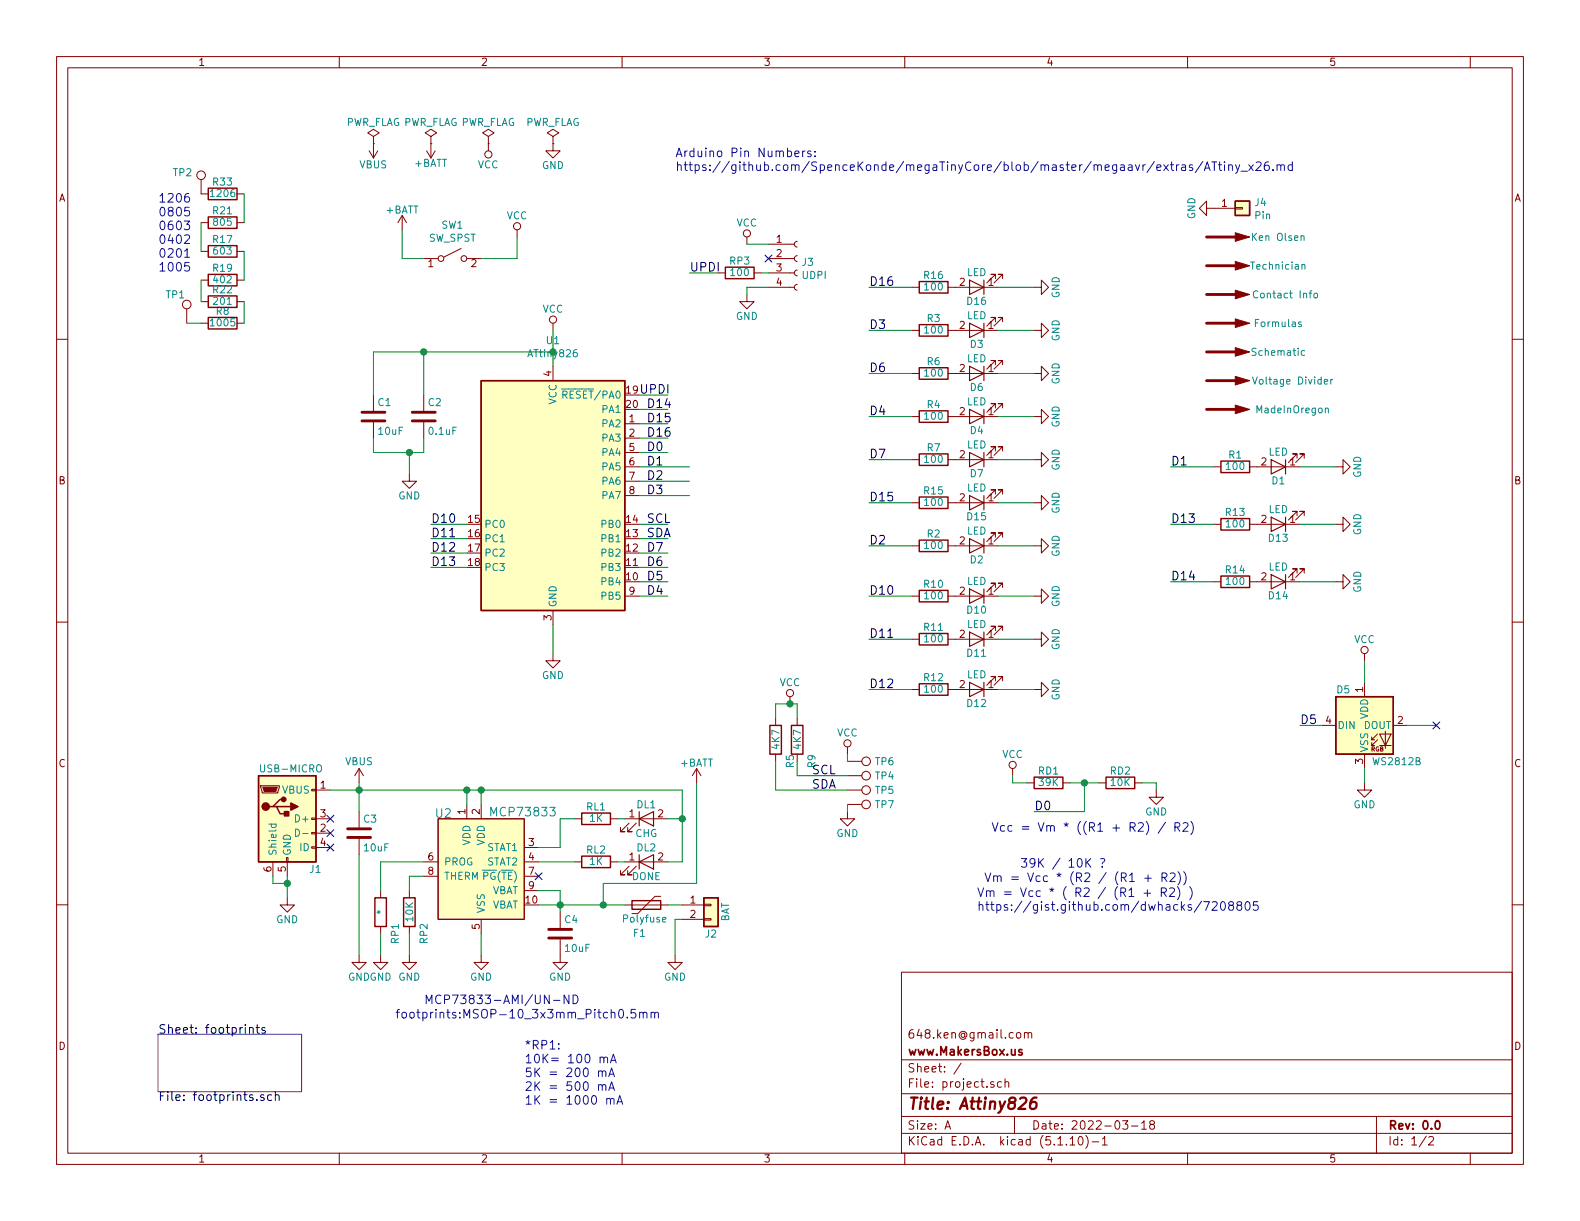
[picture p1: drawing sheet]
EESchema Schematic File Version 4
EELAYER 30 0
EELAYER END
$Descr A 11000 8500
encoding utf-8
Sheet 1 2
Title "Attiny826"
Date "2022-03-18"
Rev "0.0"
Comp "www.MakersBox.us"
Comment1 "648.ken@gmail.com"
Comment2 ""
Comment3 ""
Comment4 ""
$EndDescr
$Comp
L project:VBUS #PWR02
U 1 1
P 2600 1000
F 0 "#PWR02" H 2600 850 50  0001 C CNN
F 1 "VBUS" H 2600 1150 50  0000 C CNN
F 2 "" H 2600 1000 50  0001 C CNN
F 3 "" H 2600 1000 50  0001 C CNN
	1    2600 1000
	-1   0    0    1   
$EndComp
$Comp
L project:GND #PWR010
U 1 1
P 3850 1000
F 0 "#PWR010" H 3850 750 50  0001 C CNN
F 1 "GND" H 3850 850 50  0000 C CNN
F 2 "" H 3850 1000 50  0001 C CNN
F 3 "" H 3850 1000 50  0001 C CNN
	1    3850 1000
	1    0    0    -1  
$EndComp
$Comp
L project:PWR_FLAG #FLG01
U 1 1
P 2600 1000
F 0 "#FLG01" H 2600 1075 50  0001 C CNN
F 1 "PWR_FLAG" H 2600 1150 50  0000 C CNN
F 2 "" H 2600 1000 50  0001 C CNN
F 3 "" H 2600 1000 50  0001 C CNN
	1    2600 1000
	1    0    0    -1  
$EndComp
$Comp
L project:PWR_FLAG #FLG04
U 1 1
P 3850 1000
F 0 "#FLG04" H 3850 1075 50  0001 C CNN
F 1 "PWR_FLAG" H 3850 1150 50  0000 C CNN
F 2 "" H 3850 1000 50  0001 C CNN
F 3 "" H 3850 1000 50  0001 C CNN
	1    3850 1000
	1    0    0    -1  
$EndComp
$Comp
L project:GND #PWR012
U 1 1
P 3850 4550
F 0 "#PWR012" H 3850 4300 50  0001 C CNN
F 1 "GND" H 3850 4400 50  0000 C CNN
F 2 "" H 3850 4550 50  0001 C CNN
F 3 "" H 3850 4550 50  0001 C CNN
	1    3850 4550
	1    0    0    -1  
$EndComp
$Comp
L project:PWR_FLAG #FLG02
U 1 1
P 3000 1000
F 0 "#FLG02" H 3000 1075 50  0001 C CNN
F 1 "PWR_FLAG" H 3000 1150 50  0000 C CNN
F 2 "" H 3000 1000 50  0001 C CNN
F 3 "" H 3000 1000 50  0001 C CNN
	1    3000 1000
	1    0    0    -1  
$EndComp
$Comp
L project:+BATT #PWR04
U 1 1
P 3000 1000
F 0 "#PWR04" H 3000 850 50  0001 C CNN
F 1 "+BATT" H 3000 1140 50  0000 C CNN
F 2 "" H 3000 1000 50  0001 C CNN
F 3 "" H 3000 1000 50  0001 C CNN
	1    3000 1000
	-1   0    0    1   
$EndComp
$Comp
L project:R RP3
U 1 1
P 5150 1900
F 0 "RP3" V 5230 1900 50  0000 C CNN
F 1 "100" V 5150 1900 50  0000 C CNN
F 2 "Resistor_SMD:R_0402_1005Metric" V 5080 1900 50  0001 C CNN
F 3 "" H 5150 1900 50  0001 C CNN
	1    5150 1900
	0    -1   -1   0   
$EndComp
$Comp
L project:LED D16
U 1 1
P 6800 2000
F 0 "D16" H 6800 2100 50  0000 C CNN
F 1 "LED" H 6800 1900 50  0000 C CNN
F 2 "LED_SMD:LED_0402_1005Metric" H 6800 2000 50  0001 C CNN
F 3 "" H 6800 2000 50  0001 C CNN
	1    6800 2000
	-1   0    0    1   
$EndComp
$Comp
L project:VCC #PWR011
U 1 1
P 3850 2300
F 0 "#PWR011" H 3850 2150 50  0001 C CNN
F 1 "VCC" H 3850 2450 50  0000 C CNN
F 2 "" H 3850 2300 50  0001 C CNN
F 3 "" H 3850 2300 50  0001 C CNN
	1    3850 2300
	1    0    0    -1  
$EndComp
$Comp
L project:R R16
U 1 1
P 6500 2000
F 0 "R16" V 6580 2000 50  0000 C CNN
F 1 "100" V 6500 2000 50  0000 C CNN
F 2 "Resistor_SMD:R_0402_1005Metric" V 6430 2000 50  0001 C CNN
F 3 "" H 6500 2000 50  0001 C CNN
	1    6500 2000
	0    -1   -1   0   
$EndComp
$Comp
L MCU_Microchip_ATtiny:ATtiny806-M U1
U 1 1
P 3850 3450
F 0 "U1" H 3850 4531 50  0000 C CNN
F 1 "ATtiny826" H 3850 4440 50  0000 C CNN
F 2 "Package_DFN_QFN:VQFN-20-1EP_3x3mm_P0.4mm_EP1.7x1.7mm" H 3850 3450 50  0001 C CIN
F 3 "http://ww1.microchip.com/downloads/en/DeviceDoc/ATtiny806_1606_Data_Sheet_40002029A.pdf" H 3850 3450 50  0001 C CNN
	1    3850 3450
	1    0    0    -1  
$EndComp
$Comp
L project:C C2
U 1 1
P 2950 2900
F 0 "C2" H 2975 3000 50  0000 L CNN
F 1 "0.1uF" H 2975 2800 50  0000 L CNN
F 2 "footprints:C_0603" H 2988 2750 50  0001 C CNN
F 3 "" H 2950 2900 50  0001 C CNN
	1    2950 2900
	1    0    0    -1  
$EndComp
$Comp
L project:C C1
U 1 1
P 2600 2900
F 0 "C1" H 2625 3000 50  0000 L CNN
F 1 "10uF" H 2625 2800 50  0000 L CNN
F 2 "footprints:C_0805" H 2638 2750 50  0001 C CNN
F 3 "" H 2600 2900 50  0001 C CNN
	1    2600 2900
	1    0    0    -1  
$EndComp
Wire Wire Line
	3850 2300 3850 2450
$Comp
L project:GND #PWR03
U 1 1
P 2850 3300
F 0 "#PWR03" H 2850 3050 50  0001 C CNN
F 1 "GND" H 2850 3150 50  0000 C CNN
F 2 "" H 2850 3300 50  0001 C CNN
F 3 "" H 2850 3300 50  0001 C CNN
	1    2850 3300
	1    0    0    -1  
$EndComp
Wire Wire Line
	3850 2450 2950 2450
Wire Wire Line
	2600 2450 2600 2750
Connection ~ 3850 2450
Wire Wire Line
	3850 2450 3850 2550
Wire Wire Line
	2950 2750 2950 2450
Connection ~ 2950 2450
Wire Wire Line
	2950 2450 2600 2450
Wire Wire Line
	2600 3050 2600 3150
Wire Wire Line
	2600 3150 2850 3150
Wire Wire Line
	2850 3150 2850 3300
Wire Wire Line
	2950 3050 2950 3150
Wire Wire Line
	2950 3150 2850 3150
Connection ~ 2850 3150
Wire Wire Line
	3850 4350 3850 4550
Wire Wire Line
	4450 4150 4650 4150
Wire Wire Line
	4450 4050 4650 4050
Wire Wire Line
	4450 3950 4650 3950
Wire Wire Line
	4450 3850 4650 3850
Wire Wire Line
	4450 3750 4650 3750
Wire Wire Line
	4450 3650 4650 3650
Wire Wire Line
	4450 3150 4650 3150
Wire Wire Line
	4450 3050 4650 3050
Wire Wire Line
	4450 2950 4650 2950
Wire Wire Line
	4450 2850 4650 2850
Wire Wire Line
	4450 2750 4650 2750
Text Label 4450 2750 0    60   ~ 0
UPDI
$Comp
L Connector:Conn_01x04_Female J3
U 1 1
P 5550 1800
F 0 "J3" H 5578 1776 50  0000 L CNN
F 1 "UDPI" H 5578 1685 50  0000 L CNN
F 2 "footprints:UDPI_header" H 5550 1800 50  0001 C CNN
F 3 "~" H 5550 1800 50  0001 C CNN
	1    5550 1800
	1    0    0    -1  
$EndComp
Wire Wire Line
	5350 1700 5200 1700
Wire Wire Line
	5350 2000 5200 2000
Wire Wire Line
	5200 2000 5200 2050
$Comp
L project:VCC #PWR015
U 1 1
P 5200 1700
F 0 "#PWR015" H 5200 1550 50  0001 C CNN
F 1 "VCC" H 5200 1850 50  0000 C CNN
F 2 "" H 5200 1700 50  0001 C CNN
F 3 "" H 5200 1700 50  0001 C CNN
	1    5200 1700
	1    0    0    -1  
$EndComp
$Comp
L project:GND #PWR016
U 1 1
P 5200 2050
F 0 "#PWR016" H 5200 1800 50  0001 C CNN
F 1 "GND" H 5200 1900 50  0000 C CNN
F 2 "" H 5200 2050 50  0001 C CNN
F 3 "" H 5200 2050 50  0001 C CNN
	1    5200 2050
	1    0    0    -1  
$EndComp
Text Label 4800 1900 0    60   ~ 0
UPDI
Wire Wire Line
	5300 1900 5350 1900
NoConn ~ 5350 1800
Wire Wire Line
	5000 1900 4800 1900
$Comp
L project:LED D3
U 1 1
P 6800 2300
F 0 "D3" H 6800 2400 50  0000 C CNN
F 1 "LED" H 6800 2200 50  0000 C CNN
F 2 "LED_SMD:LED_0402_1005Metric" H 6800 2300 50  0001 C CNN
F 3 "" H 6800 2300 50  0001 C CNN
	1    6800 2300
	-1   0    0    1   
$EndComp
$Comp
L project:R R3
U 1 1
P 6500 2300
F 0 "R3" V 6580 2300 50  0000 C CNN
F 1 "100" V 6500 2300 50  0000 C CNN
F 2 "Resistor_SMD:R_0402_1005Metric" V 6430 2300 50  0001 C CNN
F 3 "" H 6500 2300 50  0001 C CNN
	1    6500 2300
	0    -1   -1   0   
$EndComp
$Comp
L project:LED D6
U 1 1
P 6800 2600
F 0 "D6" H 6800 2700 50  0000 C CNN
F 1 "LED" H 6800 2500 50  0000 C CNN
F 2 "LED_SMD:LED_0402_1005Metric" H 6800 2600 50  0001 C CNN
F 3 "" H 6800 2600 50  0001 C CNN
	1    6800 2600
	-1   0    0    1   
$EndComp
$Comp
L project:R R6
U 1 1
P 6500 2600
F 0 "R6" V 6580 2600 50  0000 C CNN
F 1 "100" V 6500 2600 50  0000 C CNN
F 2 "Resistor_SMD:R_0402_1005Metric" V 6430 2600 50  0001 C CNN
F 3 "" H 6500 2600 50  0001 C CNN
	1    6500 2600
	0    -1   -1   0   
$EndComp
$Comp
L project:LED D4
U 1 1
P 6800 2900
F 0 "D4" H 6800 3000 50  0000 C CNN
F 1 "LED" H 6800 2800 50  0000 C CNN
F 2 "LED_SMD:LED_0402_1005Metric" H 6800 2900 50  0001 C CNN
F 3 "" H 6800 2900 50  0001 C CNN
	1    6800 2900
	-1   0    0    1   
$EndComp
$Comp
L project:R R4
U 1 1
P 6500 2900
F 0 "R4" V 6580 2900 50  0000 C CNN
F 1 "100" V 6500 2900 50  0000 C CNN
F 2 "Resistor_SMD:R_0402_1005Metric" V 6430 2900 50  0001 C CNN
F 3 "" H 6500 2900 50  0001 C CNN
	1    6500 2900
	0    -1   -1   0   
$EndComp
$Comp
L project:LED D7
U 1 1
P 6800 3200
F 0 "D7" H 6800 3300 50  0000 C CNN
F 1 "LED" H 6800 3100 50  0000 C CNN
F 2 "LED_SMD:LED_0402_1005Metric" H 6800 3200 50  0001 C CNN
F 3 "" H 6800 3200 50  0001 C CNN
	1    6800 3200
	-1   0    0    1   
$EndComp
$Comp
L project:R R7
U 1 1
P 6500 3200
F 0 "R7" V 6580 3200 50  0000 C CNN
F 1 "100" V 6500 3200 50  0000 C CNN
F 2 "Resistor_SMD:R_0402_1005Metric" V 6430 3200 50  0001 C CNN
F 3 "" H 6500 3200 50  0001 C CNN
	1    6500 3200
	0    -1   -1   0   
$EndComp
$Comp
L project:R R15
U 1 1
P 6500 3500
F 0 "R15" V 6580 3500 50  0000 C CNN
F 1 "100" V 6500 3500 50  0000 C CNN
F 2 "Resistor_SMD:R_0402_1005Metric" V 6430 3500 50  0001 C CNN
F 3 "" H 6500 3500 50  0001 C CNN
	1    6500 3500
	0    -1   -1   0   
$EndComp
$Comp
L project:LED D15
U 1 1
P 6800 3500
F 0 "D15" H 6800 3600 50  0000 C CNN
F 1 "LED" H 6800 3400 50  0000 C CNN
F 2 "LED_SMD:LED_0402_1005Metric" H 6800 3500 50  0001 C CNN
F 3 "" H 6800 3500 50  0001 C CNN
	1    6800 3500
	-1   0    0    1   
$EndComp
$Comp
L project:R R2
U 1 1
P 6500 3800
F 0 "R2" V 6580 3800 50  0000 C CNN
F 1 "100" V 6500 3800 50  0000 C CNN
F 2 "Resistor_SMD:R_0402_1005Metric" V 6430 3800 50  0001 C CNN
F 3 "" H 6500 3800 50  0001 C CNN
	1    6500 3800
	0    -1   -1   0   
$EndComp
$Comp
L project:GND #PWR019
U 1 1
P 7200 3800
F 0 "#PWR019" H 7200 3550 50  0001 C CNN
F 1 "GND" H 7200 3650 50  0000 C CNN
F 2 "" H 7200 3800 50  0001 C CNN
F 3 "" H 7200 3800 50  0001 C CNN
	1    7200 3800
	0    -1   -1   0   
$EndComp
Wire Wire Line
	6950 2000 7200 2000
Wire Wire Line
	6950 3800 7200 3800
Wire Wire Line
	6950 3500 7200 3500
Wire Wire Line
	6950 3200 7200 3200
Wire Wire Line
	6950 2900 7200 2900
Wire Wire Line
	6950 2600 7200 2600
Wire Wire Line
	6950 2300 7200 2300
$Comp
L Switch:SW_SPST SW1
U 1 1
P 3150 1800
F 0 "SW1" H 3150 2035 50  0000 C CNN
F 1 "SW_SPST" H 3150 1944 50  0000 C CNN
F 2 "footprints:SPST_SMD" H 3150 1800 50  0001 C CNN
F 3 "~" H 3150 1800 50  0001 C CNN
	1    3150 1800
	1    0    0    -1  
$EndComp
Wire Wire Line
	2800 1800 2950 1800
Wire Wire Line
	3350 1800 3600 1800
$Comp
L project:VCC #PWR08
U 1 1
P 3600 1650
F 0 "#PWR08" H 3600 1500 50  0001 C CNN
F 1 "VCC" H 3600 1800 50  0000 C CNN
F 2 "" H 3600 1650 50  0001 C CNN
F 3 "" H 3600 1650 50  0001 C CNN
	1    3600 1650
	1    0    0    -1  
$EndComp
Wire Wire Line
	3600 1650 3600 1800
Text Label 4500 2850 0    60   ~ 0
D14
Text Label 4500 2950 0    60   ~ 0
D15
Text Label 4500 3050 0    60   ~ 0
D16
Text Label 4500 3150 0    60   ~ 0
D0
Text Label 4500 3250 0    60   ~ 0
D1
Text Label 4500 3350 0    60   ~ 0
D2
Text Label 4500 3450 0    60   ~ 0
D3
Text Label 6050 3500 0    60   ~ 0
D15
Text Label 6050 3800 0    60   ~ 0
D2
Text Label 6050 2000 0    60   ~ 0
D16
Text Label 6050 2300 0    60   ~ 0
D3
Text Label 4500 3850 0    60   ~ 0
D7
Text Label 4500 4050 0    60   ~ 0
D5
Text Label 4500 4150 0    60   ~ 0
D4
Text Label 6050 2600 0    60   ~ 0
D6
Text Label 9050 5050 0    60   ~ 0
D5
Text Label 6050 3200 0    60   ~ 0
D7
$Comp
L project:VCC #PWR05
U 1 1
P 3400 1000
F 0 "#PWR05" H 3400 850 50  0001 C CNN
F 1 "VCC" H 3400 1150 50  0000 C CNN
F 2 "" H 3400 1000 50  0001 C CNN
F 3 "" H 3400 1000 50  0001 C CNN
	1    3400 1000
	-1   0    0    1   
$EndComp
$Comp
L project:PWR_FLAG #FLG03
U 1 1
P 3400 1000
F 0 "#FLG03" H 3400 1075 50  0001 C CNN
F 1 "PWR_FLAG" H 3400 1150 50  0000 C CNN
F 2 "" H 3400 1000 50  0001 C CNN
F 3 "" H 3400 1000 50  0001 C CNN
	1    3400 1000
	1    0    0    -1  
$EndComp
Text Notes 4700 1200 0    60   ~ 0
Arduino Pin Numbers:\nhttps://github.com/SpenceKonde/megaTinyCore/blob/master/megaavr/extras/ATtiny_x26.md
$Comp
L project:C C3
U 1 1
P 2500 5800
F 0 "C3" H 2525 5900 50  0000 L CNN
F 1 "10uF" H 2525 5700 50  0000 L CNN
F 2 "footprints:C_0805" H 2538 5650 50  0001 C CNN
F 3 "" H 2500 5800 50  0001 C CNN
	1    2500 5800
	1    0    0    -1  
$EndComp
$Comp
L project:GND #PWR07
U 1 1
P 2500 6650
F 0 "#PWR07" H 2500 6400 50  0001 C CNN
F 1 "GND" H 2500 6500 50  0000 C CNN
F 2 "" H 2500 6650 50  0001 C CNN
F 3 "" H 2500 6650 50  0001 C CNN
	1    2500 6650
	1    0    0    -1  
$EndComp
$Comp
L project:VBUS #PWR06
U 1 1
P 2500 5450
F 0 "#PWR06" H 2500 5300 50  0001 C CNN
F 1 "VBUS" H 2500 5600 50  0000 C CNN
F 2 "" H 2500 5450 50  0001 C CNN
F 3 "" H 2500 5450 50  0001 C CNN
	1    2500 5450
	1    0    0    -1  
$EndComp
$Comp
L project:LED DL1
U 1 1
P 4500 5700
F 0 "DL1" H 4500 5800 50  0000 C CNN
F 1 "CHG" H 4500 5600 50  0000 C CNN
F 2 "footprints:LED_0603" H 4500 5700 50  0001 C CNN
F 3 "" H 4500 5700 50  0001 C CNN
	1    4500 5700
	1    0    0    -1  
$EndComp
$Comp
L project:R RL1
U 1 1
P 4150 5700
F 0 "RL1" V 4230 5700 50  0000 C CNN
F 1 "1K" V 4150 5700 50  0000 C CNN
F 2 "footprints:R_0603" V 4080 5700 50  0001 C CNN
F 3 "" H 4150 5700 50  0001 C CNN
	1    4150 5700
	0    -1   -1   0   
$EndComp
$Comp
L project:R RP1
U 1 1
P 2650 6350
F 0 "RP1" V 2750 6200 50  0000 C CNN
F 1 "*" V 2650 6350 50  0000 C CNN
F 2 "footprints:R_0603" V 2580 6350 50  0001 C CNN
F 3 "" H 2650 6350 50  0001 C CNN
	1    2650 6350
	1    0    0    -1  
$EndComp
$Comp
L project:C C4
U 1 1
P 3900 6500
F 0 "C4" H 3925 6600 50  0000 L CNN
F 1 "10uF" H 3925 6400 50  0000 L CNN
F 2 "footprints:C_0805" H 3938 6350 50  0001 C CNN
F 3 "" H 3900 6500 50  0001 C CNN
	1    3900 6500
	1    0    0    -1  
$EndComp
Text Notes 3650 7700 0    60   ~ 0
*RP1:\n10K= 100 mA\n5K = 200 mA\n2K = 500 mA\n1K = 1000 mA
$Comp
L project-rescue:MCP73833-AMI_UN-ND-MCP73833 U2
U 1 1
P 3250 5900
F 0 "U2" H 3150 6140 60  0000 R CNN
F 1 "MCP73833" H 3400 6150 60  0000 L CNN
F 2 "footprints:MSOP-10_3x3mm_Pitch0.5mm" H 3450 6100 60  0001 L CNN
F 3 "" H 3450 6200 60  0001 L CNN
	1    3250 5900
	1    0    0    -1  
$EndComp
$Comp
L project:LED DL2
U 1 1
P 4500 6000
F 0 "DL2" H 4500 6100 50  0000 C CNN
F 1 "DONE" H 4500 5900 50  0000 C CNN
F 2 "footprints:LED_0603" H 4500 6000 50  0001 C CNN
F 3 "" H 4500 6000 50  0001 C CNN
	1    4500 6000
	1    0    0    -1  
$EndComp
$Comp
L project:R RL2
U 1 1
P 4150 6000
F 0 "RL2" V 4230 6000 50  0000 C CNN
F 1 "1K" V 4150 6000 50  0000 C CNN
F 2 "footprints:R_0603" V 4080 6000 50  0001 C CNN
F 3 "" H 4150 6000 50  0001 C CNN
	1    4150 6000
	0    -1   -1   0   
$EndComp
$Comp
L project:GND #PWR014
U 1 1
P 3350 6650
F 0 "#PWR014" H 3350 6400 50  0001 C CNN
F 1 "GND" H 3350 6500 50  0000 C CNN
F 2 "" H 3350 6650 50  0001 C CNN
F 3 "" H 3350 6650 50  0001 C CNN
	1    3350 6650
	1    0    0    -1  
$EndComp
$Comp
L project:GND #PWR017
U 1 1
P 3900 6650
F 0 "#PWR017" H 3900 6400 50  0001 C CNN
F 1 "GND" H 3900 6500 50  0000 C CNN
F 2 "" H 3900 6650 50  0001 C CNN
F 3 "" H 3900 6650 50  0001 C CNN
	1    3900 6650
	1    0    0    -1  
$EndComp
$Comp
L project:GND #PWR09
U 1 1
P 2650 6650
F 0 "#PWR09" H 2650 6400 50  0001 C CNN
F 1 "GND" H 2650 6500 50  0000 C CNN
F 2 "" H 2650 6650 50  0001 C CNN
F 3 "" H 2650 6650 50  0001 C CNN
	1    2650 6650
	1    0    0    -1  
$EndComp
$Comp
L project:R RP2
U 1 1
P 2850 6350
F 0 "RP2" V 2950 6200 50  0000 C CNN
F 1 "10K" V 2850 6350 50  0000 C CNN
F 2 "footprints:R_0603" V 2780 6350 50  0001 C CNN
F 3 "" H 2850 6350 50  0001 C CNN
	1    2850 6350
	1    0    0    -1  
$EndComp
$Comp
L project:GND #PWR013
U 1 1
P 2850 6650
F 0 "#PWR013" H 2850 6400 50  0001 C CNN
F 1 "GND" H 2850 6500 50  0000 C CNN
F 2 "" H 2850 6650 50  0001 C CNN
F 3 "" H 2850 6650 50  0001 C CNN
	1    2850 6650
	1    0    0    -1  
$EndComp
$Comp
L project:USB_OTG J1
U 1 1
P 2000 5700
F 0 "J1" H 2150 5350 50  0000 L CNN
F 1 "USB-MICRO" H 1800 6050 50  0000 L CNN
F 2 "footprints:USB_Micro-B_Molex-105017-0001" H 2150 5650 50  0001 C CNN
F 3 "" H 2150 5650 50  0001 C CNN
	1    2000 5700
	1    0    0    -1  
$EndComp
Wire Wire Line
	3750 6300 3900 6300
Connection ~ 3250 5500
Wire Wire Line
	1900 6150 1900 6100
Wire Wire Line
	2000 6100 2000 6150
Wire Wire Line
	1900 6150 2000 6150
Wire Wire Line
	2850 6500 2850 6650
Wire Wire Line
	2850 6100 2850 6200
Wire Wire Line
	2950 6100 2850 6100
Wire Wire Line
	2650 6500 2650 6650
Wire Wire Line
	2650 6000 2650 6200
Wire Wire Line
	2950 6000 2650 6000
Wire Wire Line
	3900 6200 3900 6300
Wire Wire Line
	3750 6200 3900 6200
Connection ~ 3900 6300
Wire Wire Line
	3350 6500 3350 6650
Connection ~ 2500 5500
Wire Wire Line
	3250 5500 3250 5600
Wire Wire Line
	3350 5500 3350 5600
Wire Wire Line
	2500 5450 2500 5500
Connection ~ 4750 5700
Wire Wire Line
	4650 5700 4750 5700
Wire Wire Line
	4750 6000 4650 6000
Wire Wire Line
	4300 6000 4350 6000
Wire Wire Line
	4300 5700 4350 5700
Wire Wire Line
	3900 5700 4000 5700
Wire Wire Line
	3900 5900 3900 5700
Wire Wire Line
	3750 5900 3900 5900
NoConn ~ 3750 6100
Wire Wire Line
	3250 5500 3350 5500
Wire Wire Line
	3900 6300 3900 6350
Wire Wire Line
	2500 5500 3250 5500
Wire Wire Line
	2500 5500 2500 5650
Wire Wire Line
	4750 5700 4750 6000
Text Notes 2750 7100 0    60   ~ 0
footprints:MSOP-10_3x3mm_Pitch0.5mm
Text Notes 2950 7000 0    60   ~ 0
MCP73833-AMI/UN-ND
$Comp
L project:+BATT #PWR0102
U 1 1
P 2800 1600
F 0 "#PWR0102" H 2800 1450 50  0001 C CNN
F 1 "+BATT" H 2800 1740 50  0000 C CNN
F 2 "" H 2800 1600 50  0001 C CNN
F 3 "" H 2800 1600 50  0001 C CNN
	1    2800 1600
	1    0    0    -1  
$EndComp
Wire Wire Line
	2800 1600 2800 1800
Text Notes 7100 6050 0    60   ~ 0
39K / 10K ?
Text Notes 6800 6350 0    60   ~ 0
Vm = Vcc * ( R2 / (R1 + R2) ) \nhttps://gist.github.com/dwhacks/7208805
Text Label 4500 3950 0    60   ~ 0
D6
$Comp
L project:GND #PWR0104
U 1 1
P 2000 6250
F 0 "#PWR0104" H 2000 6000 50  0001 C CNN
F 1 "GND" H 2000 6100 50  0000 C CNN
F 2 "" H 2000 6250 50  0001 C CNN
F 3 "" H 2000 6250 50  0001 C CNN
	1    2000 6250
	1    0    0    -1  
$EndComp
Connection ~ 2000 6150
NoConn ~ 2300 5900
Wire Wire Line
	2000 6150 2000 6250
NoConn ~ 2300 5700
NoConn ~ 2300 5800
$Comp
L Connector_Generic:Conn_01x01 J4
U 1 1
P 8650 1450
F 0 "J4" H 8730 1492 50  0000 L CNN
F 1 "Pin" H 8730 1401 50  0000 L CNN
F 2 "footprints:Pin_holder_SMD" H 8650 1450 50  0001 C CNN
F 3 "~" H 8650 1450 50  0001 C CNN
	1    8650 1450
	1    0    0    -1  
$EndComp
Wire Wire Line
	3250 3650 3000 3650
Wire Wire Line
	3250 3750 3000 3750
Wire Wire Line
	3250 3850 3000 3850
Wire Wire Line
	3250 3950 3000 3950
Text Label 3000 3650 0    60   ~ 0
D10
Text Label 3000 3750 0    60   ~ 0
D11
Text Label 3000 3850 0    60   ~ 0
D12
Text Label 3000 3950 0    60   ~ 0
D13
$Comp
L project:GND #PWR0105
U 1 1
P 7200 3500
F 0 "#PWR0105" H 7200 3250 50  0001 C CNN
F 1 "GND" H 7200 3350 50  0000 C CNN
F 2 "" H 7200 3500 50  0001 C CNN
F 3 "" H 7200 3500 50  0001 C CNN
	1    7200 3500
	0    -1   -1   0   
$EndComp
$Comp
L project:LED D10
U 1 1
P 6800 4150
F 0 "D10" H 6800 4250 50  0000 C CNN
F 1 "LED" H 6800 4050 50  0000 C CNN
F 2 "LED_SMD:LED_0402_1005Metric" H 6800 4150 50  0001 C CNN
F 3 "" H 6800 4150 50  0001 C CNN
	1    6800 4150
	-1   0    0    1   
$EndComp
$Comp
L project:R R10
U 1 1
P 6500 4150
F 0 "R10" V 6580 4150 50  0000 C CNN
F 1 "100" V 6500 4150 50  0000 C CNN
F 2 "Resistor_SMD:R_0402_1005Metric" V 6430 4150 50  0001 C CNN
F 3 "" H 6500 4150 50  0001 C CNN
	1    6500 4150
	0    -1   -1   0   
$EndComp
$Comp
L project:GND #PWR0106
U 1 1
P 7200 4150
F 0 "#PWR0106" H 7200 3900 50  0001 C CNN
F 1 "GND" H 7200 4000 50  0000 C CNN
F 2 "" H 7200 4150 50  0001 C CNN
F 3 "" H 7200 4150 50  0001 C CNN
	1    7200 4150
	0    -1   -1   0   
$EndComp
Wire Wire Line
	6950 4150 7200 4150
Text Label 6050 4150 0    60   ~ 0
D10
$Comp
L project:LED D11
U 1 1
P 6800 4450
F 0 "D11" H 6800 4550 50  0000 C CNN
F 1 "LED" H 6800 4350 50  0000 C CNN
F 2 "LED_SMD:LED_0402_1005Metric" H 6800 4450 50  0001 C CNN
F 3 "" H 6800 4450 50  0001 C CNN
	1    6800 4450
	-1   0    0    1   
$EndComp
$Comp
L project:R R11
U 1 1
P 6500 4450
F 0 "R11" V 6580 4450 50  0000 C CNN
F 1 "100" V 6500 4450 50  0000 C CNN
F 2 "Resistor_SMD:R_0402_1005Metric" V 6430 4450 50  0001 C CNN
F 3 "" H 6500 4450 50  0001 C CNN
	1    6500 4450
	0    -1   -1   0   
$EndComp
$Comp
L project:GND #PWR0107
U 1 1
P 7200 4450
F 0 "#PWR0107" H 7200 4200 50  0001 C CNN
F 1 "GND" H 7200 4300 50  0000 C CNN
F 2 "" H 7200 4450 50  0001 C CNN
F 3 "" H 7200 4450 50  0001 C CNN
	1    7200 4450
	0    -1   -1   0   
$EndComp
Wire Wire Line
	6950 4450 7200 4450
Text Label 6050 4450 0    60   ~ 0
D11
$Comp
L project:LED D12
U 1 1
P 6800 4800
F 0 "D12" H 6800 4900 50  0000 C CNN
F 1 "LED" H 6800 4700 50  0000 C CNN
F 2 "LED_SMD:LED_0402_1005Metric" H 6800 4800 50  0001 C CNN
F 3 "" H 6800 4800 50  0001 C CNN
	1    6800 4800
	-1   0    0    1   
$EndComp
$Comp
L project:R R12
U 1 1
P 6500 4800
F 0 "R12" V 6580 4800 50  0000 C CNN
F 1 "100" V 6500 4800 50  0000 C CNN
F 2 "Resistor_SMD:R_0402_1005Metric" V 6430 4800 50  0001 C CNN
F 3 "" H 6500 4800 50  0001 C CNN
	1    6500 4800
	0    -1   -1   0   
$EndComp
$Comp
L project:GND #PWR0108
U 1 1
P 7200 4800
F 0 "#PWR0108" H 7200 4550 50  0001 C CNN
F 1 "GND" H 7200 4650 50  0000 C CNN
F 2 "" H 7200 4800 50  0001 C CNN
F 3 "" H 7200 4800 50  0001 C CNN
	1    7200 4800
	0    -1   -1   0   
$EndComp
Wire Wire Line
	6950 4800 7200 4800
Text Label 6050 4800 0    60   ~ 0
D12
$Comp
L project:LED D13
U 1 1
P 8900 3650
F 0 "D13" H 8900 3750 50  0000 C CNN
F 1 "LED" H 8900 3550 50  0000 C CNN
F 2 "LED_SMD:LED_0402_1005Metric" H 8900 3650 50  0001 C CNN
F 3 "" H 8900 3650 50  0001 C CNN
	1    8900 3650
	-1   0    0    1   
$EndComp
$Comp
L project:GND #PWR0109
U 1 1
P 9300 3650
F 0 "#PWR0109" H 9300 3400 50  0001 C CNN
F 1 "GND" H 9300 3500 50  0000 C CNN
F 2 "" H 9300 3650 50  0001 C CNN
F 3 "" H 9300 3650 50  0001 C CNN
	1    9300 3650
	0    -1   -1   0   
$EndComp
Wire Wire Line
	9050 3650 9300 3650
$Comp
L project:GND #PWR0110
U 1 1
P 9300 4050
F 0 "#PWR0110" H 9300 3800 50  0001 C CNN
F 1 "GND" H 9300 3900 50  0000 C CNN
F 2 "" H 9300 4050 50  0001 C CNN
F 3 "" H 9300 4050 50  0001 C CNN
	1    9300 4050
	0    -1   -1   0   
$EndComp
Wire Wire Line
	9050 4050 9300 4050
Wire Wire Line
	6050 2000 6350 2000
Wire Wire Line
	6050 2300 6350 2300
Wire Wire Line
	6050 2600 6350 2600
Wire Wire Line
	6050 2900 6350 2900
Wire Wire Line
	6050 3200 6350 3200
Wire Wire Line
	6050 3500 6350 3500
Wire Wire Line
	6050 3800 6350 3800
Wire Wire Line
	6050 4150 6350 4150
Wire Wire Line
	8150 3650 8450 3650
Wire Wire Line
	8150 4050 8450 4050
$Comp
L project:GND #PWR0111
U 1 1
P 7200 3200
F 0 "#PWR0111" H 7200 2950 50  0001 C CNN
F 1 "GND" H 7200 3050 50  0000 C CNN
F 2 "" H 7200 3200 50  0001 C CNN
F 3 "" H 7200 3200 50  0001 C CNN
	1    7200 3200
	0    -1   -1   0   
$EndComp
$Comp
L project:GND #PWR0112
U 1 1
P 7200 2900
F 0 "#PWR0112" H 7200 2650 50  0001 C CNN
F 1 "GND" H 7200 2750 50  0000 C CNN
F 2 "" H 7200 2900 50  0001 C CNN
F 3 "" H 7200 2900 50  0001 C CNN
	1    7200 2900
	0    -1   -1   0   
$EndComp
$Comp
L project:GND #PWR0113
U 1 1
P 7200 2600
F 0 "#PWR0113" H 7200 2350 50  0001 C CNN
F 1 "GND" H 7200 2450 50  0000 C CNN
F 2 "" H 7200 2600 50  0001 C CNN
F 3 "" H 7200 2600 50  0001 C CNN
	1    7200 2600
	0    -1   -1   0   
$EndComp
$Comp
L project:GND #PWR0114
U 1 1
P 7200 2300
F 0 "#PWR0114" H 7200 2050 50  0001 C CNN
F 1 "GND" H 7200 2150 50  0000 C CNN
F 2 "" H 7200 2300 50  0001 C CNN
F 3 "" H 7200 2300 50  0001 C CNN
	1    7200 2300
	0    -1   -1   0   
$EndComp
$Comp
L project:GND #PWR0115
U 1 1
P 7200 2000
F 0 "#PWR0115" H 7200 1750 50  0001 C CNN
F 1 "GND" H 7200 1850 50  0000 C CNN
F 2 "" H 7200 2000 50  0001 C CNN
F 3 "" H 7200 2000 50  0001 C CNN
	1    7200 2000
	0    -1   -1   0   
$EndComp
Wire Wire Line
	6050 4450 6350 4450
Wire Wire Line
	6050 4800 6350 4800
$Comp
L project:R R13
U 1 1
P 8600 3650
F 0 "R13" V 8680 3650 50  0000 C CNN
F 1 "100" V 8600 3650 50  0000 C CNN
F 2 "Resistor_SMD:R_0402_1005Metric" V 8530 3650 50  0001 C CNN
F 3 "" H 8600 3650 50  0001 C CNN
	1    8600 3650
	0    -1   -1   0   
$EndComp
Text Label 8150 3650 0    60   ~ 0
D13
$Comp
L LED:WS2812B D5
U 1 1
P 9500 5050
F 0 "D5" H 9300 5300 50  0000 L CNN
F 1 "WS2812B" H 9550 4800 50  0000 L CNN
F 2 "footprints:WS2812B-2020" H 9550 4750 50  0001 L TNN
F 3 "https://cdn-shop.adafruit.com/datasheets/WS2812B.pdf" H 9600 4675 50  0001 L TNN
	1    9500 5050
	1    0    0    -1  
$EndComp
Wire Wire Line
	9800 5050 10000 5050
Wire Wire Line
	9500 4750 9500 4600
Wire Wire Line
	9200 5050 9050 5050
Wire Wire Line
	9500 5350 9500 5450
$Comp
L project:GND #PWR0117
U 1 1
P 9500 5450
F 0 "#PWR0117" H 9500 5200 50  0001 C CNN
F 1 "GND" H 9500 5300 50  0000 C CNN
F 2 "" H 9500 5450 50  0001 C CNN
F 3 "" H 9500 5450 50  0001 C CNN
	1    9500 5450
	1    0    0    -1  
$EndComp
$Comp
L project:VCC #PWR0118
U 1 1
P 9500 4600
F 0 "#PWR0118" H 9500 4450 50  0001 C CNN
F 1 "VCC" H 9500 4750 50  0000 C CNN
F 2 "" H 9500 4600 50  0001 C CNN
F 3 "" H 9500 4600 50  0001 C CNN
	1    9500 4600
	1    0    0    -1  
$EndComp
NoConn ~ 10000 5050
Text Label 6050 2900 0    60   ~ 0
D4
$Comp
L project:LED D14
U 1 1
P 8900 4050
F 0 "D14" H 8900 4150 50  0000 C CNN
F 1 "LED" H 8900 3950 50  0000 C CNN
F 2 "LED_SMD:LED_0402_1005Metric" H 8900 4050 50  0001 C CNN
F 3 "" H 8900 4050 50  0001 C CNN
	1    8900 4050
	-1   0    0    1   
$EndComp
$Comp
L project:R R14
U 1 1
P 8600 4050
F 0 "R14" V 8680 4050 50  0000 C CNN
F 1 "100" V 8600 4050 50  0000 C CNN
F 2 "Resistor_SMD:R_0402_1005Metric" V 8530 4050 50  0001 C CNN
F 3 "" H 8600 4050 50  0001 C CNN
	1    8600 4050
	0    -1   -1   0   
$EndComp
Text Label 8150 4050 0    60   ~ 0
D14
$Comp
L project:LED D2
U 1 1
P 6800 3800
F 0 "D2" H 6800 3900 50  0000 C CNN
F 1 "LED" H 6800 3700 50  0000 C CNN
F 2 "LED_SMD:LED_0402_1005Metric" H 6800 3800 50  0001 C CNN
F 3 "" H 6800 3800 50  0001 C CNN
	1    6800 3800
	-1   0    0    1   
$EndComp
$Comp
L project:R R21
U 1 1
P 1550 1550
F 0 "R21" V 1630 1550 50  0000 C CNN
F 1 "805" V 1550 1550 50  0000 C CNN
F 2 "Resistor_SMD:R_0805_2012Metric" V 1480 1550 50  0001 C CNN
F 3 "" H 1550 1550 50  0001 C CNN
	1    1550 1550
	0    -1   -1   0   
$EndComp
$Comp
L project:R R33
U 1 1
P 1550 1350
F 0 "R33" V 1630 1350 50  0000 C CNN
F 1 "1206" V 1550 1350 50  0000 C CNN
F 2 "Resistor_SMD:R_1206_3216Metric" V 1480 1350 50  0001 C CNN
F 3 "" H 1550 1350 50  0001 C CNN
	1    1550 1350
	0    -1   -1   0   
$EndComp
$Comp
L project:R R17
U 1 1
P 1550 1750
F 0 "R17" V 1630 1750 50  0000 C CNN
F 1 "603" V 1550 1750 50  0000 C CNN
F 2 "Resistor_SMD:R_0603_1608Metric" V 1480 1750 50  0001 C CNN
F 3 "" H 1550 1750 50  0001 C CNN
	1    1550 1750
	0    -1   -1   0   
$EndComp
$Comp
L project:R R19
U 1 1
P 1550 1950
F 0 "R19" V 1630 1950 50  0000 C CNN
F 1 "402" V 1550 1950 50  0000 C CNN
F 2 "footprints:R_0402" V 1480 1950 50  0001 C CNN
F 3 "" H 1550 1950 50  0001 C CNN
	1    1550 1950
	0    -1   -1   0   
$EndComp
Text Notes 1100 1900 0    60   ~ 0
1206\n0805\n0603\n0402\n0201\n1005
$Comp
L project:R R22
U 1 1
P 1550 2100
F 0 "R22" V 1630 2100 50  0000 C CNN
F 1 "201" V 1550 2100 50  0000 C CNN
F 2 "Resistor_SMD:R_0201_0603Metric" V 1480 2100 50  0001 C CNN
F 3 "" H 1550 2100 50  0001 C CNN
	1    1550 2100
	0    -1   -1   0   
$EndComp
$Comp
L project:R R8
U 1 1
P 1550 2250
F 0 "R8" V 1630 2250 50  0000 C CNN
F 1 "1005" V 1550 2250 50  0000 C CNN
F 2 "Resistor_SMD:R_01005_0402Metric" V 1480 2250 50  0001 C CNN
F 3 "" H 1550 2250 50  0001 C CNN
	1    1550 2250
	0    -1   -1   0   
$EndComp
$Comp
L Connector:TestPoint TP2
U 1 1
P 1400 1350
F 0 "TP2" H 1200 1500 50  0000 L CNN
F 1 "TestPoint" H 1600 1500 50  0001 L CNN
F 2 "footprints:TestPoint_Pad_D1.0mm" H 1600 1350 50  0001 C CNN
F 3 "~" H 1600 1350 50  0001 C CNN
	1    1400 1350
	1    0    0    -1  
$EndComp
Wire Wire Line
	1700 1350 1700 1550
Wire Wire Line
	1400 1550 1400 1750
Wire Wire Line
	1700 1750 1700 1950
Wire Wire Line
	1400 1950 1400 2100
Wire Wire Line
	1700 2100 1700 2250
Wire Wire Line
	1400 2250 1300 2250
$Comp
L Connector:TestPoint TP1
U 1 1
P 1300 2250
F 0 "TP1" H 1150 2450 50  0000 L CNN
F 1 "TestPoint" H 1358 2277 50  0001 L CNN
F 2 "footprints:TestPoint_Pad_D1.0mm" H 1500 2250 50  0001 C CNN
F 3 "~" H 1500 2250 50  0001 C CNN
	1    1300 2250
	1    0    0    -1  
$EndComp
Text Label 4500 3750 0    60   ~ 0
SDA
Text Label 4500 3650 0    60   ~ 0
SCL
$Comp
L Device:Polyfuse F1
U 1 1
P 4500 6300
F 0 "F1" V 4300 6300 50  0000 L CNN
F 1 "Polyfuse" V 4400 6150 50  0000 L CNN
F 2 "Fuse:Fuse_0805_2012Metric" H 4550 6100 50  0001 L CNN
F 3 "~" H 4500 6300 50  0001 C CNN
	1    4500 6300
	0    -1   -1   0   
$EndComp
Wire Wire Line
	3750 6000 4000 6000
$Comp
L Connector_Generic:Conn_01x02 J2
U 1 1
P 4950 6300
F 0 "J2" H 4950 6100 50  0000 C CNN
F 1 "BAT" V 5050 6250 50  0000 C CNN
F 2 "footprints:JST_SH_SM02B-SRSS-TB_02x1.00mm_Angled" H 4950 6300 50  0001 C CNN
F 3 "" H 4950 6300 50  0001 C CNN
	1    4950 6300
	1    0    0    -1  
$EndComp
Wire Wire Line
	4750 5500 3350 5500
Wire Wire Line
	4750 5500 4750 5700
Connection ~ 3350 5500
$Comp
L project:GND #PWR01
U 1 1
P 4700 6650
F 0 "#PWR01" H 4700 6400 50  0001 C CNN
F 1 "GND" H 4700 6500 50  0000 C CNN
F 2 "" H 4700 6650 50  0001 C CNN
F 3 "" H 4700 6650 50  0001 C CNN
	1    4700 6650
	1    0    0    -1  
$EndComp
Wire Wire Line
	2500 5950 2500 6650
Wire Wire Line
	4750 6400 4700 6400
Wire Wire Line
	4700 6400 4700 6650
Wire Wire Line
	4750 6300 4650 6300
Wire Wire Line
	3900 6300 4200 6300
Wire Wire Line
	4200 6300 4200 6150
Wire Wire Line
	4200 6150 4850 6150
Wire Wire Line
	4850 6150 4850 5450
Connection ~ 4200 6300
Wire Wire Line
	4200 6300 4350 6300
Wire Wire Line
	2300 5500 2500 5500
$Comp
L project:+BATT #PWR0101
U 1 1
P 4850 5450
F 0 "#PWR0101" H 4850 5300 50  0001 C CNN
F 1 "+BATT" H 4850 5590 50  0000 C CNN
F 2 "" H 4850 5450 50  0001 C CNN
F 3 "" H 4850 5450 50  0001 C CNN
	1    4850 5450
	1    0    0    -1  
$EndComp
Text Notes 6850 6150 0    60   ~ 0
Vm = Vcc * (R2 / (R1 + R2)) 
$Comp
L project:R RD2
U 1 1
P 7800 5450
F 0 "RD2" V 7880 5450 50  0000 C CNN
F 1 "10K" V 7800 5450 50  0000 C CNN
F 2 "Resistor_SMD:R_0402_1005Metric" V 7730 5450 50  0001 C CNN
F 3 "" H 7800 5450 50  0001 C CNN
	1    7800 5450
	0    -1   -1   0   
$EndComp
Wire Wire Line
	7550 5450 7650 5450
$Comp
L project:VCC #PWR0116
U 1 1
P 7050 5400
F 0 "#PWR0116" H 7050 5250 50  0001 C CNN
F 1 "VCC" H 7050 5550 50  0000 C CNN
F 2 "" H 7050 5400 50  0001 C CNN
F 3 "" H 7050 5400 50  0001 C CNN
	1    7050 5400
	1    0    0    -1  
$EndComp
$Comp
L project:R RD1
U 1 1
P 7300 5450
F 0 "RD1" V 7380 5450 50  0000 C CNN
F 1 "39K" V 7300 5450 50  0000 C CNN
F 2 "Resistor_SMD:R_0402_1005Metric" V 7230 5450 50  0001 C CNN
F 3 "" H 7300 5450 50  0001 C CNN
	1    7300 5450
	0    -1   -1   0   
$EndComp
Text Label 7200 5650 0    60   ~ 0
D0
Connection ~ 7550 5450
Wire Wire Line
	7550 5650 7200 5650
Wire Wire Line
	7550 5450 7550 5650
Wire Wire Line
	8050 5450 8050 5500
Wire Wire Line
	7950 5450 8050 5450
Wire Wire Line
	7450 5450 7550 5450
Wire Wire Line
	7050 5450 7150 5450
Wire Wire Line
	7050 5400 7050 5450
$Comp
L project:GND #PWR0103
U 1 1
P 8050 5500
F 0 "#PWR0103" H 8050 5250 50  0001 C CNN
F 1 "GND" H 8050 5350 50  0000 C CNN
F 2 "" H 8050 5500 50  0001 C CNN
F 3 "" H 8050 5500 50  0001 C CNN
	1    8050 5500
	1    0    0    -1  
$EndComp
Text Notes 6900 5800 0    60   ~ 0
Vcc = Vm * ((R1 + R2) / R2) 
$Comp
L Connector:TestPoint TP5
U 1 1
P 5900 5500
F 0 "TP5" V 5900 5688 50  0000 L CNN
F 1 "SDA" V 5945 5688 50  0001 L CNN
F 2 "footprints:TestPoint_Pad_D1.0mm" H 6100 5500 50  0001 C CNN
F 3 "~" H 6100 5500 50  0001 C CNN
	1    5900 5500
	0    1    1    0   
$EndComp
Wire Wire Line
	4450 3250 4800 3250
Wire Wire Line
	4450 3350 4800 3350
Wire Wire Line
	4450 3450 4800 3450
$Comp
L Graphic:SYM_Arrow_Large SYM1
U 1 1
P 8550 1650
F 0 "SYM1" H 8550 1740 50  0001 C CNN
F 1 "Ken Olsen" H 8900 1650 50  0000 C CNN
F 2 "footprints:KenOlsen" H 8550 1650 50  0001 C CNN
F 3 "~" H 8550 1650 50  0001 C CNN
	1    8550 1650
	1    0    0    -1  
$EndComp
$Comp
L Graphic:SYM_Arrow_Large SYM2
U 1 1
P 8550 1850
F 0 "SYM2" H 8550 1940 50  0001 C CNN
F 1 "Technician" H 8900 1850 50  0000 C CNN
F 2 "footprints:ElectronicTechnician" H 8550 1850 50  0001 C CNN
F 3 "~" H 8550 1850 50  0001 C CNN
	1    8550 1850
	1    0    0    -1  
$EndComp
$Comp
L Graphic:SYM_Arrow_Large SYM3
U 1 1
P 8550 2050
F 0 "SYM3" H 8550 2140 50  0001 C CNN
F 1 "Contact Info" H 8950 2050 50  0000 C CNN
F 2 "footprints:contact" H 8550 2050 50  0001 C CNN
F 3 "~" H 8550 2050 50  0001 C CNN
	1    8550 2050
	1    0    0    -1  
$EndComp
$Comp
L Graphic:SYM_Arrow_Large SYM4
U 1 1
P 8550 2250
F 0 "SYM4" H 8550 2340 50  0001 C CNN
F 1 "Formulas" H 8900 2250 50  0000 C CNN
F 2 "footprints:PieChart" H 8550 2250 50  0001 C CNN
F 3 "~" H 8550 2250 50  0001 C CNN
	1    8550 2250
	1    0    0    -1  
$EndComp
$Comp
L Graphic:SYM_Arrow_Large SYM5
U 1 1
P 8550 2450
F 0 "SYM5" H 8550 2540 50  0001 C CNN
F 1 "Schematic" H 8900 2450 50  0000 C CNN
F 2 "footprints:schematic" H 8550 2450 50  0001 C CNN
F 3 "~" H 8550 2450 50  0001 C CNN
	1    8550 2450
	1    0    0    -1  
$EndComp
$Comp
L Graphic:SYM_Arrow_Large SYM6
U 1 1
P 8550 2650
F 0 "SYM6" H 8550 2740 50  0001 C CNN
F 1 "Voltage Divider" H 9000 2650 50  0000 C CNN
F 2 "footprints:schematic2" H 8550 2650 50  0001 C CNN
F 3 "~" H 8550 2650 50  0001 C CNN
	1    8550 2650
	1    0    0    -1  
$EndComp
$Comp
L Graphic:SYM_Arrow_Large SYM7
U 1 1
P 8550 2850
F 0 "SYM7" H 8550 2940 50  0001 C CNN
F 1 "MadeInOregon" H 9000 2850 50  0000 C CNN
F 2 "footprints:MadeInOregonRev25" H 8550 2850 50  0001 C CNN
F 3 "~" H 8550 2850 50  0001 C CNN
	1    8550 2850
	1    0    0    -1  
$EndComp
$Comp
L Connector:TestPoint TP4
U 1 1
P 5900 5400
F 0 "TP4" V 5900 5588 50  0000 L CNN
F 1 "SCL" V 5945 5588 50  0001 L CNN
F 2 "footprints:TestPoint_Pad_D1.0mm" H 6100 5400 50  0001 C CNN
F 3 "~" H 6100 5400 50  0001 C CNN
	1    5900 5400
	0    1    1    0   
$EndComp
$Comp
L Connector:TestPoint TP6
U 1 1
P 5900 5300
F 0 "TP6" V 5900 5488 50  0000 L CNN
F 1 "VCC" V 5945 5488 50  0001 L CNN
F 2 "footprints:TestPoint_Pad_D1.0mm" H 6100 5300 50  0001 C CNN
F 3 "~" H 6100 5300 50  0001 C CNN
	1    5900 5300
	0    1    1    0   
$EndComp
$Comp
L project:VCC #PWR020
U 1 1
P 5900 5250
F 0 "#PWR020" H 5900 5100 50  0001 C CNN
F 1 "VCC" H 5900 5400 50  0000 C CNN
F 2 "" H 5900 5250 50  0001 C CNN
F 3 "" H 5900 5250 50  0001 C CNN
	1    5900 5250
	1    0    0    -1  
$EndComp
Wire Wire Line
	5900 5300 5900 5250
$Comp
L project:GND #PWR021
U 1 1
P 5900 5650
F 0 "#PWR021" H 5900 5400 50  0001 C CNN
F 1 "GND" H 5900 5500 50  0000 C CNN
F 2 "" H 5900 5650 50  0001 C CNN
F 3 "" H 5900 5650 50  0001 C CNN
	1    5900 5650
	1    0    0    -1  
$EndComp
Wire Wire Line
	5900 5650 5900 5600
Text Label 5650 5400 0    60   ~ 0
SCL
Text Label 5650 5500 0    60   ~ 0
SDA
$Comp
L project:R R9
U 1 1
P 5550 5150
F 0 "R9" V 5650 5000 50  0000 C CNN
F 1 "4K7" V 5550 5150 50  0000 C CNN
F 2 "footprints:R_0603" V 5480 5150 50  0001 C CNN
F 3 "" H 5550 5150 50  0001 C CNN
	1    5550 5150
	1    0    0    -1  
$EndComp
$Comp
L project:R R5
U 1 1
P 5400 5150
F 0 "R5" V 5500 5000 50  0000 C CNN
F 1 "4K7" V 5400 5150 50  0000 C CNN
F 2 "footprints:R_0603" V 5330 5150 50  0001 C CNN
F 3 "" H 5400 5150 50  0001 C CNN
	1    5400 5150
	1    0    0    -1  
$EndComp
$Comp
L project:VCC #PWR018
U 1 1
P 5500 4900
F 0 "#PWR018" H 5500 4750 50  0001 C CNN
F 1 "VCC" H 5500 5050 50  0000 C CNN
F 2 "" H 5500 4900 50  0001 C CNN
F 3 "" H 5500 4900 50  0001 C CNN
	1    5500 4900
	1    0    0    -1  
$EndComp
Wire Wire Line
	5550 5400 5550 5300
Wire Wire Line
	5550 5400 5900 5400
Wire Wire Line
	5400 5500 5400 5300
Wire Wire Line
	5400 5500 5900 5500
Wire Wire Line
	5400 5000 5400 4900
Wire Wire Line
	5400 4900 5500 4900
Wire Wire Line
	5550 5000 5550 4900
Wire Wire Line
	5550 4900 5500 4900
Connection ~ 5500 4900
$Comp
L Connector:TestPoint TP7
U 1 1
P 5900 5600
F 0 "TP7" V 5900 5788 50  0000 L CNN
F 1 "GND" V 5945 5788 50  0001 L CNN
F 2 "footprints:TestPoint_Pad_D1.0mm" H 6100 5600 50  0001 C CNN
F 3 "~" H 6100 5600 50  0001 C CNN
	1    5900 5600
	0    1    1    0   
$EndComp
$Comp
L project:LED D1
U 1 1
P 8900 3250
F 0 "D1" H 8900 3350 50  0000 C CNN
F 1 "LED" H 8900 3150 50  0000 C CNN
F 2 "LED_SMD:LED_0402_1005Metric" H 8900 3250 50  0001 C CNN
F 3 "" H 8900 3250 50  0001 C CNN
	1    8900 3250
	-1   0    0    1   
$EndComp
$Comp
L project:GND #PWR0119
U 1 1
P 9300 3250
F 0 "#PWR0119" H 9300 3000 50  0001 C CNN
F 1 "GND" H 9300 3100 50  0000 C CNN
F 2 "" H 9300 3250 50  0001 C CNN
F 3 "" H 9300 3250 50  0001 C CNN
	1    9300 3250
	0    -1   -1   0   
$EndComp
Wire Wire Line
	9050 3250 9300 3250
Wire Wire Line
	8150 3250 8450 3250
$Comp
L project:R R1
U 1 1
P 8600 3250
F 0 "R1" V 8680 3250 50  0000 C CNN
F 1 "100" V 8600 3250 50  0000 C CNN
F 2 "Resistor_SMD:R_0402_1005Metric" V 8530 3250 50  0001 C CNN
F 3 "" H 8600 3250 50  0001 C CNN
	1    8600 3250
	0    -1   -1   0   
$EndComp
Text Label 8150 3250 0    60   ~ 0
D1
$Comp
L project:GND #PWR0120
U 1 1
P 8450 1450
F 0 "#PWR0120" H 8450 1200 50  0001 C CNN
F 1 "GND" H 8450 1300 50  0000 C CNN
F 2 "" H 8450 1450 50  0001 C CNN
F 3 "" H 8450 1450 50  0001 C CNN
	1    8450 1450
	0    1    1    0   
$EndComp
$Sheet
S 1100 7200 1000 400 
U 627F5198
F0 "footprints" 60
F1 "footprints.sch" 60
$EndSheet
$EndSCHEMATC
